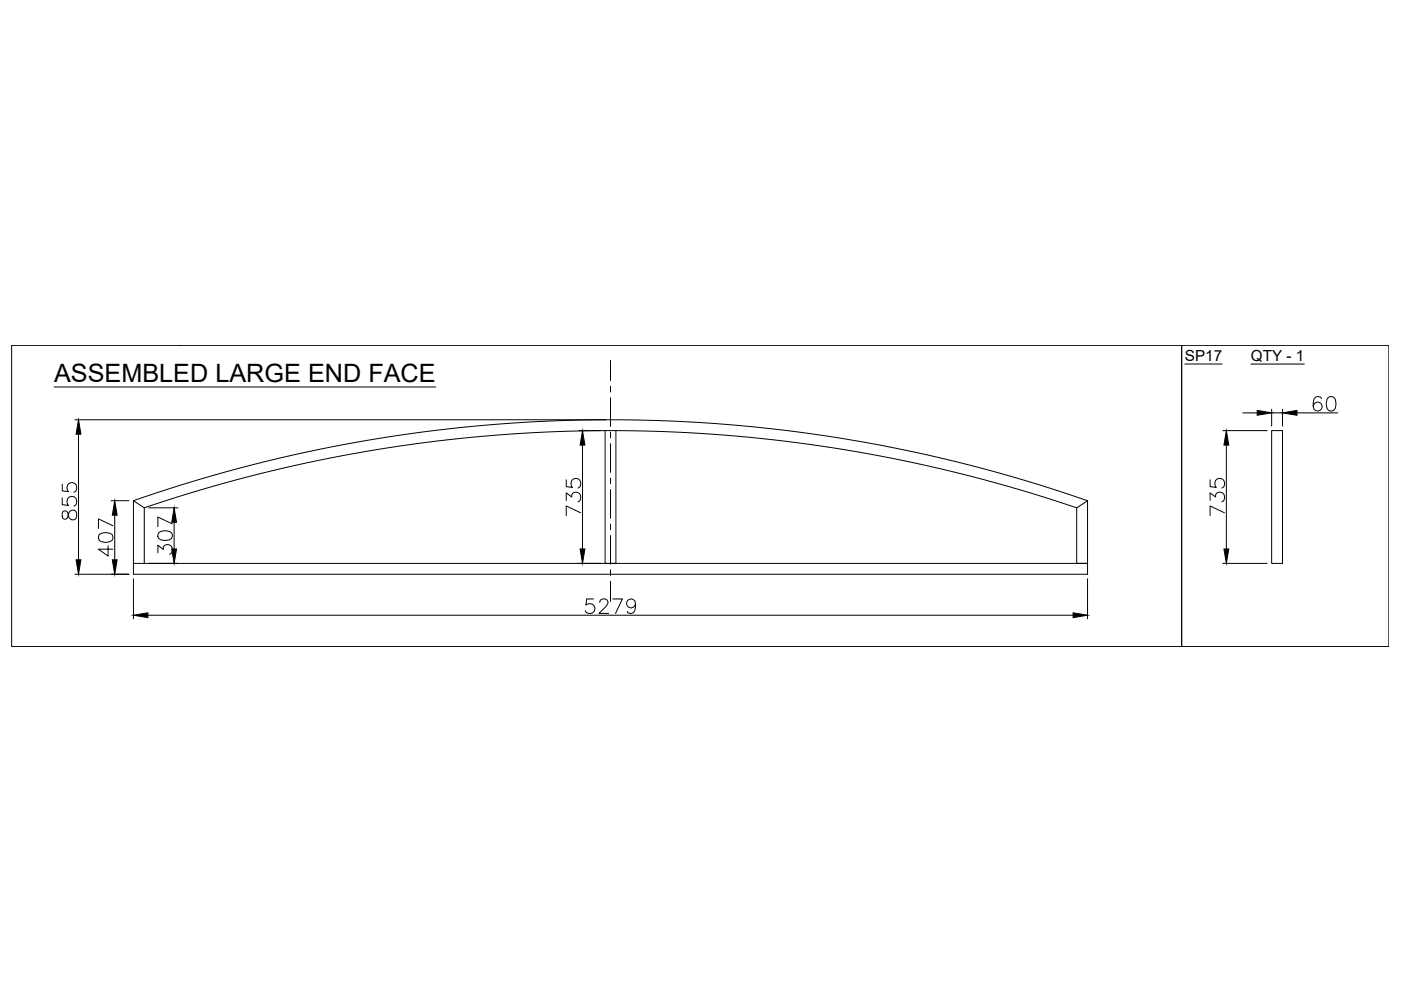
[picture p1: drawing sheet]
<svg xmlns="http://www.w3.org/2000/svg" width="594mm" height="420mm" viewBox="0 0 594 420" stroke-linecap="round" stroke-linejoin="round" font-family="sans-serif">
<!-- layer: 0 -->
<g fill="none" stroke="#000" stroke-width=".42">
<path d="M4.9 146.3h496.2v127.8h-496.2zM4.9 146.3h71M75.9 146.3h.1M75.9 146.3h513M146.8 146.3h.1M258.9 152.8v8.5M501.1 146.3h87.8v127.8h-87.8zM502.4 154.3h15.9M530.4 154.3h22.7M22.9 164.1h161.9M31.8 178h225.1M258.9 163.8v2.4"/>
<path d="M258.9 168.6v12.2M527 175h6.1M539.2 173.5v7.2M539.2 175h4.6M543.8 173.5v7.2M550 175h17.3M560.4 169a1.8 1.8 0 0 0-2.7-.6 4.7 4.7 0 0 0 0 5.6 1.9 1.9 0 0 0 2.8-.9 1.9 1.9 0 0 0-1.3-2.6 1.9 1.9 0 0 0-2.3 1.7M563.3 168.4a1.98 1.98 0 0 1 2.9 .9 5.1 5.1 0 0 1-.6 4.7 1.97 1.97 0 0 1-2.9-.9 5 5 0 0 1 .6-4.7zM33.3 184.1v53.2M245.5 182.6h9.2M247 188.7v44M256.6 182.6v56.3h4.6v-56.3"/>
<path d="M258.9 183.2v2.5M258.9 188.1v12.2M518.5 182.6h18.8M520 188.7v44M539.2 182.6h4.6v56.3h-4.6zM26.4 211.1v2.9l2.6 .3a2.17 2.17 0 0 1 0-3.3 2.17 2.17 0 0 1 3.2 .4 2.17 2.17 0 0 1-.8 3.2M26.4 205.2v2.9l2.6 .3a2.17 2.17 0 0 1 0-3.2 2.17 2.17 0 0 1 3.2 .4 2.17 2.17 0 0 1-.8 3.1M26.7 216.9a2.32 2.32 0 0 0 .6 3.2l1.1-.3 .3-.6a2.53 2.53 0 0 1 2.7-2.9 2.13 2.13 0 0 1 1.2 2.4 2.13 2.13 0 0 1-2.1 1.7 2.82 2.82 0 0 1-1.8-2.9 1.25 1.25 0 0 0-2-.6zM47.1 212.3h7.6M48.6 218.4v18.9M56.6 212.3a613.1 613.1 0 0 1 404.6 0M56.6 212.3v26.6h404.6v4.6h-404.6v-4.6"/>
<path d="M56.6 212.3l4.6 3M61.2 215.3a613.1 613.1 0 0 1 395.4 0M61.2 215.3v23.6M63.1 215.3h12.3M240.1 212.2v-3.2l2.4 1.7a1.97 1.97 0 0 1 2.2-2.1 1.97 1.97 0 0 1 1.5 2.7l-.2 .9-.9 .6M240.1 203.4v2.9l2.6 .3a2.17 2.17 0 0 1 0-3.2 2.17 2.17 0 0 1 3.2 .4 2.17 2.17 0 0 1-.8 3.1M246.2 217.4l-6.1-2.9v4.1M258.9 202.7v2.4M258.9 207.6v12.1M461.2 212.3v26.6h-4.6v-23.6M461.2 212.3l-4.6 3M513.1 212.2v-3.2l2.4 1.7a1.97 1.97 0 0 1 2.2-2.1 1.97 1.97 0 0 1 1.6 2.7l-.3 .9-.9 .6"/>
<path d="M513.1 203.4v2.9l2.7 .3a2.16 2.16 0 0 1-.1-3.2 2.16 2.16 0 0 1 3.3 .4 2.16 2.16 0 0 1-.9 3.1M519.3 217.4l-6.2-2.9v4.1M42 226.7a4.8 4.8 0 0 1 5.6 0 2 2 0 0 1-.9 2.9 5 5 0 0 1-4.7-.6l-.3-.8zM45.8 231.4v4.4l-4.1-3h6.2M47.9 222.9l-6.2-2.9v4.1M63.1 238.9h12.3M66.9 234.4v-3.2l2.4 1.7a1.97 1.97 0 0 1 2.2-2.1 1.97 1.97 0 0 1 1.6 2.7l-.3 .9-.9 .6M67.2 225.9a4.7 4.7 0 0 1 5.6 0 1.97 1.97 0 0 1-.9 2.9 5 5 0 0 1-4.7-.5l-.3-.9zM73.1 222.1l-6.2-2.9v4.1M73.8 221.4v11.3M245.5 238.9h9.2M258.9 222.2v2.4"/>
<path d="M258.9 227v12.2M518.5 238.9h18.8M31.8 243.5h22.9M56.6 245.4v17M251.7 253.9h-3l-.2 2.7a2.17 2.17 0 0 1 3.2-.1 2.17 2.17 0 0 1-.4 3.3 2.17 2.17 0 0 1-3.1-.9M254.3 255.4a1.5 1.5 0 0 1 1.2-1.5h1.1a1.5 1.5 0 0 1 .9 2.4l-3.5 3.8h4.1M258.9 241.6v2.5M258.9 246.5v8.5M259.8 253.9h4.1l-2.9 6.2M269.5 256a1.9 1.9 0 0 1-2.6 1.6 1.9 1.9 0 0 1-.8-3 1.9 1.9 0 0 1 3.1 .2 5.5 5.5 0 0 1-.6 5 1.81 1.81 0 0 1-2.6-.6M461.2 245.4v17M62.7 260.8h392.3"/>
</g>
<g fill="#000" stroke="#000" stroke-width=".42">
<path d="M533.1 174l6.1 1-6.1 1.1zM543.8 175l6.2-1v2.1zM33.3 178l1 6.1h-2zM247 182.6l1 6.1h-2zM520 182.6l1 6.1h-2zM48.6 212.3l1.1 6.1h-2.1zM32.3 237.3h2l-1 6.2zM47.6 237.3h2.1l-1.1 6.2zM73.8 215.3l1.1 6.1h-2.1zM72.8 232.7h2.1l-1.1 6.2zM246 232.7h2l-1 6.2zM519 232.7h2l-1 6.2z"/>
<path d="M56.6 260.8l6.1-1v2.1zM455 259.8l6.2 1-6.2 1.1z"/>
</g>
<text font-size="10.7" x="22.9" y="161.8">ASSEMBLED LARGE END FACE</text>
<g font-size="6.5">
<text x="502.4" y="153">SP17</text>
<text x="530.4" y="153">QTY - 1</text>
</g>
</svg>
